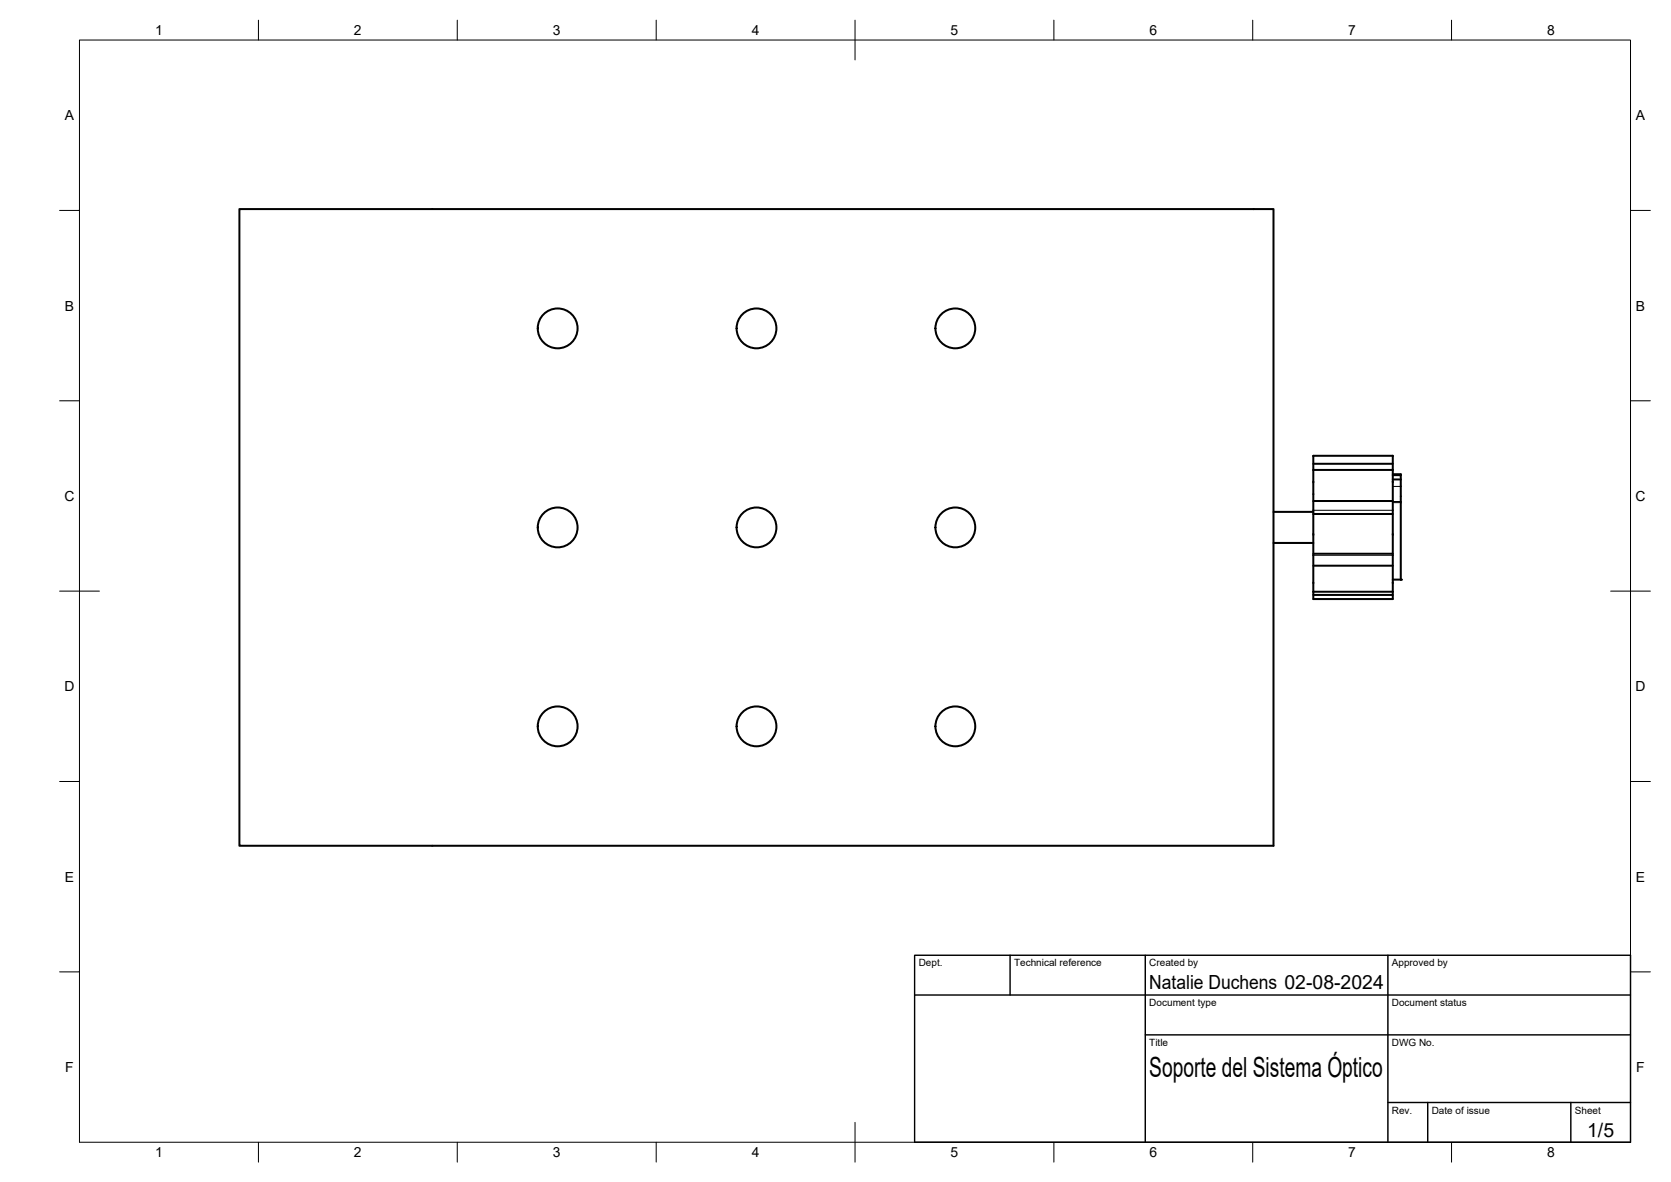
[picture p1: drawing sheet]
<svg xmlns="http://www.w3.org/2000/svg" width="420mm" height="297mm" viewBox="0 0 420 297" stroke-linecap="round" stroke-linejoin="round" font-family="sans-serif">
<!-- layer: Visible -->
<g fill="none" stroke="#000" stroke-width=".51">
<path d="M60.2 52.5h260v160h-260zM330.2 114.6v3.5M330.2 114.6h20M330.2 118.1v3.1M330.2 116.6h20M330.2 118.1h20M350.2 114.6v3.5M350.2 119.2h2v.2M350.2 118.1v3.1M350.2 119.4h2M352.2 119.4v1.1M320.2 136.4h10"/>
<path d="M320.2 128.6h10M330.2 121v13.4M330.2 134.2v12.3M330.2 125.9h20M330.2 139.2h20M330.2 129.2h20M350.2 121v13.4M350.2 134.2v12.3M350.2 120.5h2M352.2 120.5v25.2h-2M330.2 146.4v2.3M330.2 148.7v1.8h20v-1.8"/>
<path d="M330.2 148.7h20M330.2 142.2h20M330.2 149.5h20M350.2 146.4v2.3"/>
<circle cx="140.2" cy="82.5" r="5"/>
<circle cx="190.2" cy="82.5" r="5"/>
<circle cx="240.2" cy="82.5" r="5"/>
<circle cx="140.2" cy="132.5" r="5"/>
<circle cx="190.2" cy="132.5" r="5"/>
<circle cx="240.2" cy="132.5" r="5"/>
<circle cx="140.2" cy="182.5" r="5"/>
<circle cx="190.2" cy="182.5" r="5"/>
<circle cx="240.2" cy="182.5" r="5"/>
</g>
<circle cx="352.2" cy="145.7" r=".25" fill="#000"/>
<!-- layer: Visible Narrow -->
<path d="M330.2 139.5h20M330.2 128.2h20M350.2 122.2h2M350.2 126h2M350.2 126.3h2M350.2 145.7h2" fill="none" stroke="#000" stroke-width=".25"/>
<!-- layer: BORDER -->
<g fill="none" stroke="#000" stroke-width=".25">
<path d="M20 10.1h390v276.9h-390zM65 5.1v5M115 5.1v5M165 5.1v5M215 5.1v10M265 5.1v5M315 5.1v5M365 5.1v5M15 52.9h5M410 52.9h5M15 100.7h5M410 100.7h5"/>
<path d="M15 148.6h10M405 148.6h10M15 196.4h5M410 196.4h5M15 244.2h5M410 244.2h5M65 287v5M115 287v5M165 287v5M215 282.1v9.9M265 287v5M315 287v5"/>
<path d="M365 287v5"/>
</g>
<!-- layer: TITLEBLOCK -->
<path d="M230 240.1h180v46.9h-180zM230 250h180M254 240.1v9.9M288 240.1v46.9M349 240.1v46.9M288 260.1h122M349 277.1h61M359 277.1v9.9M395 277.1v9.9" fill="none" stroke="#000" stroke-width=".36"/>
<text font-size="7" x="289" y="270.6">Soporte del Sistema Óptico</text>
<g font-size="4.9">
<text x="289" y="248.5">Natalie Duchens 02-08-2024</text>
<text x="399.1" y="285.7">1/5</text>
</g>
<g font-size="3.5">
<text x="39" y="8.8">1</text>
<text x="89" y="8.8">2</text>
<text x="139" y="8.8">3</text>
<text x="189" y="8.8">4</text>
<text x="239" y="8.8">5</text>
<text x="289" y="8.8">6</text>
<text x="339" y="8.8">7</text>
<text x="389" y="8.8">8</text>
<text x="16.3" y="30.2">A</text>
<text x="411.3" y="30.2">A</text>
<text x="16.3" y="78">B</text>
<text x="411.3" y="78">B</text>
<text x="16.2" y="125.9">C</text>
<text x="411.2" y="125.9">C</text>
<text x="16.2" y="173.7">D</text>
<text x="411.2" y="173.7">D</text>
<text x="16.3" y="221.6">E</text>
<text x="411.3" y="221.6">E</text>
<text x="16.4" y="269.4">F</text>
<text x="411.4" y="269.4">F</text>
<text x="39" y="290.8">1</text>
<text x="89" y="290.8">2</text>
<text x="139" y="290.8">3</text>
<text x="189" y="290.8">4</text>
<text x="239" y="290.8">5</text>
<text x="289" y="290.8">6</text>
<text x="339" y="290.8">7</text>
<text x="389" y="290.8">8</text>
</g>
<g font-size="2.5">
<text x="231" y="242.9">Dept.</text>
<text x="255" y="242.9">Technical reference</text>
<text x="289" y="242.9">Created by</text>
<text x="350" y="242.9">Approved by</text>
<text x="289" y="252.8">Document type</text>
<text x="350" y="252.8">Document status</text>
<text x="289" y="262.9">Title</text>
<text x="350" y="262.9">DWG No.</text>
<text x="350" y="279.9">Rev.</text>
<text x="360" y="279.9">Date of issue</text>
<text x="396" y="279.9">Sheet</text>
</g>
</svg>
